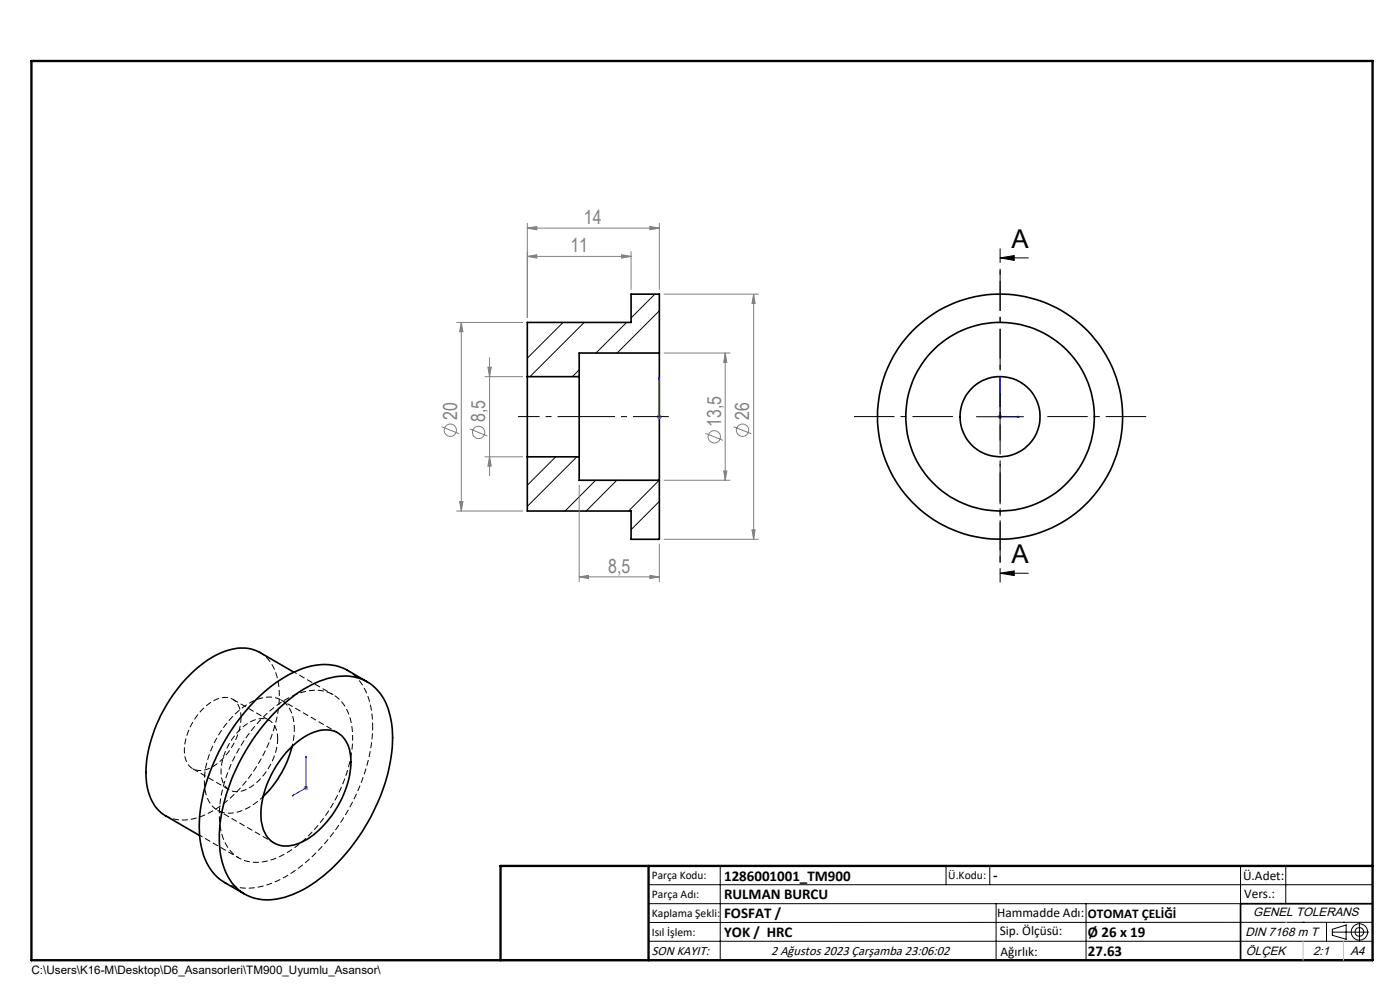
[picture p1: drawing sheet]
<svg xmlns="http://www.w3.org/2000/svg" width="297mm" height="210mm" viewBox="0 0 297 210" stroke-linecap="round" stroke-linejoin="round" font-family="sans-serif">
<g fill="none" stroke="#000" stroke-width=".35">
<path d="M111.9 79.9v17M111.9 79.9h11M122.9 79.9v17M139.9 74.9v27M139.9 74.9h-17v5M139.9 74.9v-12.5h-6v6h-22v11.5M111.9 96.9v11.5h22v6h6v-12.5M111.9 96.9h11M122.9 96.9v5h17M58 151.5a25.8 25.8 0 0 1 12.3-7.8 9.7 9.7 0 0 1 12.3 7.5 27 27 0 0 1-1.2 15.7 41.3 41.3 0 0 1-16.1 21.2 15.3 15.3 0 0 1-11 2.5 10.1 10.1 0 0 1-7.3-8.3 28.5 28.5 0 0 1 1.8-16 44.2 44.2 0 0 1 9.2-14.8zM61.2 159.1a11.5 11.5 0 0 1 8.2-4.3 5.1 5.1 0 0 1 4.9 4.9 18 18 0 0 1-3.4 12.5 16.5 16.5 0 0 1-8.5 7 5.2 5.2 0 0 1-6.8-4.3 18.1 18.1 0 0 1 3.5-13.2zM61.9 158.4a22.2 22.2 0 0 1-6.1 10.6"/>
<path d="M62.3 142.6l-7.2-4.2a9.4 9.4 0 0 0-8.7 .3 29.5 29.5 0 0 0-13.2 15 22.6 22.6 0 0 0-1.8 14.1 8 8 0 0 0 3.7 5.2l7.2 4.2M77.9 144.6l-4.2-2.4a11.8 11.8 0 0 0-10.9 .2 35.3 35.3 0 0 0-15.3 15 34.7 34.7 0 0 0-5.1 20.7 11.7 11.7 0 0 0 5.3 9.1l4.2 2.4M291.2 191.7h-28v12M106.2 203.7h185"/>
<circle cx="212.2" cy="88.4" r="20"/>
<circle cx="212.2" cy="88.4" r="26"/>
<circle cx="212.2" cy="88.4" r="8.5"/>
</g>
<g fill="none" stroke="#000" stroke-width=".21">
<path d="M212.2 54.7h6M212.2 54.7l3-.5v1zM119.5 68.4l-7.6 7.6M122.9 78.4l-1.5 1.5M123.9 68.4l-11.5 11.5M132.9 68.4l-6.5 6.5M138.9 62.4l-5 5M139.9 65.9l-9 9M117.9 96.9l-6 6M122.4 96.9l-10.5 10.5M207.2 88.4h9.9M212.2 83.4v10"/>
<path d="M126.4 101.9l-6.5 6.5M130.8 101.9l-6.4 6.5M139.8 101.9l-6.4 6.5M139.9 106.4l-6 6M212.2 121.6h6M212.2 121.6l3-.5v1zM137.6 187.7h153.6M137.6 191.7h153.6M137.6 199.7h153.6M152.8 183.7v20M200.7 183.7v4M210 183.7v4"/>
<path d="M211.3 191.7v12M230.4 191.7v12M263.2 183.7v20M272.8 183.7v8M276.4 195.6h.1M281.4 195.6v4.1M282.6 197.7h7.8M282.6 197.1l3-.9v3l-3-.8zM285 195.6h.1M288.4 195.8v3.8M291.2 195.6l-153.6 .1"/>
<circle cx="288.4" cy="197.7" r="1.74"/>
<circle cx="288.4" cy="197.7" r=".93"/>
</g>
<path d="M79.1 154.1a14.2 14.2 0 0 0-4.2-11.1l-1.2-.8" fill="none" stroke="#000" stroke-width=".21" stroke-dasharray="1.3 .6" stroke-dashoffset=".5" stroke-linecap="butt"/>
<path d="M62.4 154.7a6.7 6.7 0 0 0-3-6.4 7.3 7.3 0 0 0-7.3 1.3 20.9 20.9 0 0 0-8.7 17.1 5.6 5.6 0 0 0 4.2 5.7 10.1 10.1 0 0 0 8.2-3.4M71.7 155.4l-12.1-6.9M46.1 171.9l12.1 6.9M47.7 187.2a11.5 11.5 0 0 0 10.1 .1 34.3 34.3 0 0 0 15.4-14.4 38 38 0 0 0 5.9-18.8" fill="none" stroke="#000" stroke-width=".21" stroke-dasharray="1.3 .6" stroke-dashoffset=".4" stroke-linecap="butt"/>
<path d="M55.1 138.4a9.4 9.4 0 0 1 4.1 7.9 30.3 30.3 0 0 1-7.9 20.5 19.5 19.5 0 0 1-11.4 7.1 7.6 7.6 0 0 1-4.8-.9M51.1 152.2a3.8 3.8 0 0 0-2.9-4.2 7.9 7.9 0 0 0-6.4 3.8 11.5 11.5 0 0 0-2.5 9.1 3.4 3.4 0 0 0 5.2 2 13.1 13.1 0 0 0 6.6-10.7M58.9 156.7a3.8 3.8 0 0 0-2.9-4.3 7.9 7.9 0 0 0-6.4 3.9 11.5 11.5 0 0 0-2.5 9.1 3.4 3.4 0 0 0 5.2 2 13.1 13.1 0 0 0 6.6-10.7" fill="none" stroke="#000" stroke-width=".21" stroke-dasharray="1.3 .6" stroke-dashoffset=".2" stroke-linecap="butt"/>
<path d="M62 158.3l.4-3.6M74.8 156.5a10.2 10.2 0 0 0-4.1-9.1 9.5 9.5 0 0 0-9.1 .4 30.5 30.5 0 0 0-13.7 17.3 19.2 19.2 0 0 0-.3 13.3 7.5 7.5 0 0 0 9.6 4.1 24.4 24.4 0 0 0 12.5-10.4 30 30 0 0 0 5.1-15.6" fill="none" stroke="#000" stroke-width=".21" stroke-dasharray="1.3 .6" stroke-dashoffset=".7" stroke-linecap="butt"/>
<path d="M70.7 147.4l-8.3-4.8M42.4 177.2l8.3 4.8" fill="none" stroke="#000" stroke-width=".21" stroke-dasharray="1.3 .6" stroke-dashoffset=".6" stroke-linecap="butt"/>
<path d="M57.1 152.8l-7.7-4.5M40.9 163.1l7.7 4.4" fill="none" stroke="#000" stroke-width=".21" stroke-dasharray="1.3 .6" stroke-linecap="butt"/>
<g fill="none" stroke="#808080" stroke-width=".21">
<path d="M111.9 48.4l2-.4v.7zM111.9 54.4l2-.4v.7zM111.9 47.4v20M111.9 48.4h28M111.9 54.4h22M131.9 54l2 .4-2 .3zM133.9 53.4v8M137.9 48l2 .4-2 .3zM139.9 47.4v14M96.9 68.4h14M97.9 68.4v40M97.9 68.4l.3 2h-.7z"/>
<path d="M102.9 79.9h8M103.5 77.9h.7l-.3 2zM103.9 75.9v25M140.9 62.4h20M140.9 74.9h14M153.8 74.9v27M153.8 74.9l.4 2h-.7zM159.9 62.4v52M159.9 62.4l.3 2h-.7zM93.7 90.5l3.7 1.5M99.7 91l3.7 1.5M102.9 96.9h8"/>
<path d="M103.9 96.9l.3 2h-.7zM139.3 88.4h1.1M139.5 88l.7 .8M139.9 87.9v1M140.2 88l-.7 .8M149.6 91.9l3.8 1.5M153.5 99.9h.7l-.4 2zM155.6 90.5l3.8 1.5M211.7 88.4h1M211.8 88l.7 .8M212.2 87.9v1M212.5 88l-.7 .8"/>
<path d="M96.9 108.4h14M97.5 106.4h.7l-.3 2zM122.9 102.9v20.5M139.9 115.4v8M140.9 114.4h20M140.9 101.9h14M159.5 112.4h.7l-.3 2zM122.9 122.4l1.9-.3v.6zM122.9 122.4h17M137.9 122.1l2 .3-2 .3zM64.4 167.1h1M64.6 166.8l.7 .7"/>
<path d="M64.9 166.6v1M65.3 166.8l-.7 .7"/>
<circle cx="95.5" cy="91.3" r="1.31"/>
<circle cx="101.5" cy="91.7" r="1.31"/>
<circle cx="151.5" cy="92.7" r="1.31"/>
<circle cx="157.5" cy="91.3" r="1.31"/>
</g>
<path d="M139.9 88.3v.2zM139.9 80.1v.4v-.4M139.9 88.4h.1M139.9 80.1v8.3M212.2 80.1l.1 .4h-.2zM212.2 80.1v8.3h4.1M215.9 88.3l.4 .1-.4 .1zM61.9 168.8l.4-.2v.2zM64.9 160.4v6.7l-3 1.7M64.9 160.4l.1 .2-.2 .1z" fill="none" stroke="#00f" stroke-width=".21"/>
<path d="M122.9 88.4h19" fill="none" stroke="#000" stroke-width=".21" stroke-dasharray="15.2 1.3 1.3 1.3" stroke-dashoffset="7.6" stroke-linecap="butt"/>
<path d="M109.9 88.4h13" fill="none" stroke="#000" stroke-width=".21" stroke-dasharray="15.2 1.3 1.3 1.3" stroke-dashoffset="10.6" stroke-linecap="butt"/>
<path d="M212.2 78.4v-21M202.2 88.4h-21M212.2 98.4v21M222.2 88.4h21" fill="none" stroke="#000" stroke-width=".21" stroke-dasharray="15.2 1.3 1.3 1.3" stroke-dashoffset="6.6" stroke-linecap="butt"/>
<path d="M212.2 52.7v70.9" fill="none" stroke="#000" stroke-width=".21" stroke-dasharray="6.3 1.3 1.3 1.3" stroke-dashoffset="3.3" stroke-linecap="butt"/>
<path d="M6.7 12.9h284.5v190.8h-284.5zM137.6 183.7v20M291.2 183.7h-185v20" fill="none" stroke="#000" stroke-width=".5"/>
<path d="M272.8 195.6h.1M276.4 199.7v4M285 199.7v4" fill="none" stroke="#c0c0c0" stroke-width=".21"/>
<path d="M212.2 54.7l3-.5v1zM212.2 121.6l3-.5v1z" fill="#000"/>
<g fill="#00f">
<path d="M215.9 88.3l.4 .1-.4 .1zM212.2 80.1l.1 .4h-.2z"/>
<path d="M61.9 168.8h.4v-.2zM64.9 160.4l-.1 .3 .2-.1z"/>
<path d="M139.9 88.3v.2zM139.9 80.1v.4zM139.9 88.3v.2zM139.9 80.1v.4z"/>
</g>
<g fill="#808080">
<path d="M137.9 122.1l2 .3-2 .3zM122.9 122.4l1.9-.3v.6z"/>
<path d="M111.9 48.4l2-.4v.7zM137.9 48l2 .4-2 .3z"/>
<path d="M111.9 54.4l2-.4v.7zM131.9 54l2 .4-2 .3z"/>
<path d="M97.5 106.4h.7l-.3 2zM97.9 68.4l.3 2h-.7zM159.5 112.4h.7l-.3 2zM159.9 62.4l.3 2h-.7z"/>
<path d="M103.9 96.9l.3 2h-.7zM103.5 77.9h.7l-.3 2z"/>
<path d="M153.8 74.9l.4 2h-.7zM153.5 99.9h.7l-.4 2z"/>
</g>
<g font-size="5.5">
<text x="214.6" y="52.6">A</text>
<text x="214.6" y="119.4">A</text>
</g>
<g font-size="4.1" fill="#808080">
<text x="123.9" y="47.4">14</text>
<text x="121" y="53.4">11</text>
<text x="97" y="89.1" transform="rotate(-90 97 89.1)">20</text>
<text x="103" y="89.6" transform="rotate(-90 103 89.6)">8,5</text>
<text x="159" y="89.1" transform="rotate(-90 159 89.1)">26</text>
<text x="153" y="90.5" transform="rotate(-90 153 90.5)">13,5</text>
<text x="129" y="121.4">8,5</text>
</g>
<g font-size="3.2">
<text x="153.6" y="186.8">1286001001_TM900</text>
<text x="153.6" y="190.8">RULMAN BURCU</text>
<text x="210.7" y="186.6">-</text>
<text x="153.6" y="194.8">FOSFAT /</text>
<text x="153.6" y="198.8">YOK / HRC</text>
<text x="230.8" y="198.7">Ø 26 x 19</text>
<text x="230.8" y="202.8">27.63</text>
</g>
<g font-size="2.8">
<text x="263.7" y="186.7">Ü.Adet:</text>
<text x="263.9" y="190.5">Vers.:</text>
<text x="211.5" y="194.5">Hammadde Adı:</text>
<text x="230.8" y="194.7">OTOMAT ÇELİĞİ</text>
<text x="138.3" y="202.6">SON KAYIT:</text>
<text x="163.6" y="202.6">2 Ağustos 2023 Çarşamba 23:06:02</text>
<text x="212.1" y="198.4">Sip. Ölçüsü:</text>
<text x="212.2" y="202.7">Ağırlık:</text>
</g>
<g font-size="2.6">
<text x="265.9" y="194.4">GENEL TOLERANS</text>
<text x="264.2" y="198.5">DIN 7168 m T</text>
<text x="264.3" y="202.6">ÖLÇEK</text>
<text x="278.5" y="202.6">2:1</text>
<text x="286.5" y="202.6">A4</text>
</g>
<g font-size="2.5">
<text x="138.3" y="186.4">Parça Kodu:</text>
<text x="138.3" y="190.5">Parça Adı:</text>
<text x="201.2" y="186.5">Ü.Kodu:</text>
<text x="138.3" y="194.5">Kaplama Şekli:</text>
<text x="138.3" y="198.6">Isıl İşlem:</text>
<text x="6.7" y="206.7">C:\Users\K16-M\Desktop\D6_Asansorleri\TM900_Uyumlu_Asansor\</text>
</g>
</svg>
